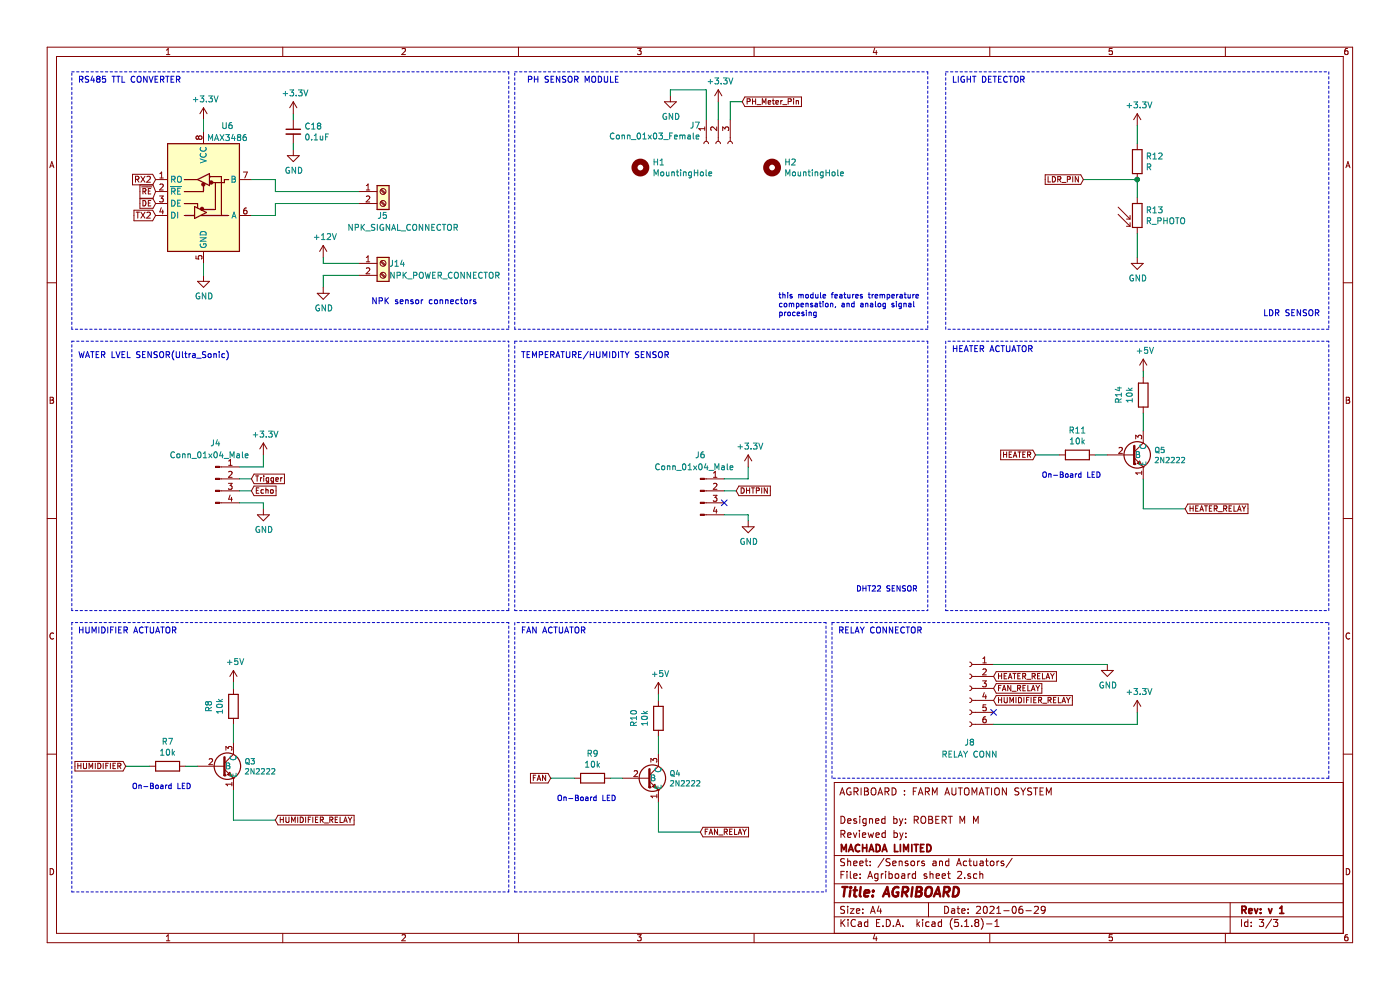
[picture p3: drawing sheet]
EESchema Schematic File Version 4
EELAYER 30 0
EELAYER END
$Descr A4 11693 8268
encoding utf-8
Sheet 3 3
Title "AGRIBOARD  "
Date "2021-06-29"
Rev "v 1"
Comp "MACHADA LIMITED"
Comment1 "Reviewed by:"
Comment2 "Designed by: ROBERT M M"
Comment3 ""
Comment4 "AGRIBOARD : FARM AUTOMATION SYSTEM"
$EndDescr
$Comp
L Interface_UART:MAX3486 U6
U 1 1
P 1700 1600
F 0 "U6" H 1900 2150 50  0000 C CNN
F 1 "MAX3486" H 1900 2050 50  0000 C CNN
F 2 "Package_SO:SOIC-8_3.9x4.9mm_P1.27mm" H 1700 900 50  0001 C CNN
F 3 "https://datasheets.maximintegrated.com/en/ds/MAX3483-MAX3491.pdf" H 1700 1650 50  0001 C CNN
	1    1700 1600
	1    0    0    -1  
$EndComp
$Comp
L Connector:Screw_Terminal_01x02 J5
U 1 1
P 3200 1600
F 0 "J5" H 3150 1400 50  0000 L CNN
F 1 "NPK_SIGNAL_CONNECTOR" H 2900 1300 50  0000 L CNN
F 2 "TerminalBlock_RND:TerminalBlock_RND_205-00012_1x02_P5.00mm_Horizontal" H 3200 1600 50  0001 C CNN
F 3 "~" H 3200 1600 50  0001 C CNN
	1    3200 1600
	1    0    0    -1  
$EndComp
Wire Wire Line
	2100 1500 2300 1500
Wire Wire Line
	2300 1500 2300 1600
Wire Wire Line
	2300 1600 3000 1600
Wire Wire Line
	2100 1800 2300 1800
Wire Wire Line
	2300 1800 2300 1700
Wire Wire Line
	2300 1700 3000 1700
$Comp
L power:+3.3V #PWR028
U 1 1
P 1700 1000
F 0 "#PWR028" H 1700 850 50  0001 C CNN
F 1 "+3.3V" H 1715 1173 50  0000 C CNN
F 2 "" H 1700 1000 50  0001 C CNN
F 3 "" H 1700 1000 50  0001 C CNN
	1    1700 1000
	1    0    0    -1  
$EndComp
Wire Wire Line
	1700 1100 1700 1000
$Comp
L power:GND #PWR029
U 1 1
P 1700 2300
F 0 "#PWR029" H 1700 2050 50  0001 C CNN
F 1 "GND" H 1705 2127 50  0000 C CNN
F 2 "" H 1700 2300 50  0001 C CNN
F 3 "" H 1700 2300 50  0001 C CNN
	1    1700 2300
	1    0    0    -1  
$EndComp
Wire Wire Line
	1700 2300 1700 2200
Text GLabel 1300 1600 0    45   Input ~ 0
~RE
Text GLabel 1300 1700 0    45   Input ~ 0
DE
Text GLabel 1300 1500 0    50   Input ~ 0
RX2
Text GLabel 1300 1800 0    50   Input ~ 0
TX2
Text Notes 650  700  0    50   ~ 0
RS485 TTL CONVERTER
Wire Notes Line
	4250 600  4250 2750
Wire Notes Line
	4250 2750 600  2750
Wire Notes Line
	600  2750 600  600 
Wire Notes Line
	600  600  4250 600 
$Comp
L Device:C_Small C18
U 1 1
P 2450 1100
F 0 "C18" H 2542 1146 50  0000 L CNN
F 1 "0.1uF" H 2542 1055 50  0000 L CNN
F 2 "Capacitor_SMD:C_0805_2012Metric_Pad1.18x1.45mm_HandSolder" H 2450 1100 50  0001 C CNN
F 3 "~" H 2450 1100 50  0001 C CNN
	1    2450 1100
	1    0    0    -1  
$EndComp
$Comp
L power:+3.3V #PWR033
U 1 1
P 2450 950
F 0 "#PWR033" H 2450 800 50  0001 C CNN
F 1 "+3.3V" H 2465 1123 50  0000 C CNN
F 2 "" H 2450 950 50  0001 C CNN
F 3 "" H 2450 950 50  0001 C CNN
	1    2450 950 
	1    0    0    -1  
$EndComp
Wire Wire Line
	2450 1000 2450 950 
$Comp
L power:GND #PWR034
U 1 1
P 2450 1250
F 0 "#PWR034" H 2450 1000 50  0001 C CNN
F 1 "GND" H 2455 1077 50  0000 C CNN
F 2 "" H 2450 1250 50  0001 C CNN
F 3 "" H 2450 1250 50  0001 C CNN
	1    2450 1250
	1    0    0    -1  
$EndComp
Wire Wire Line
	2450 1250 2450 1200
$Comp
L Mechanical:MountingHole H1
U 1 1
P 5350 1400
F 0 "H1" H 5450 1446 50  0000 L CNN
F 1 "MountingHole" H 5450 1355 50  0000 L CNN
F 2 "MountingHole:MountingHole_2.5mm" H 5350 1400 50  0001 C CNN
F 3 "~" H 5350 1400 50  0001 C CNN
	1    5350 1400
	1    0    0    -1  
$EndComp
$Comp
L Mechanical:MountingHole H2
U 1 1
P 6450 1400
F 0 "H2" H 6550 1446 50  0000 L CNN
F 1 "MountingHole" H 6550 1355 50  0000 L CNN
F 2 "MountingHole:MountingHole_2.5mm" H 6450 1400 50  0001 C CNN
F 3 "~" H 6450 1400 50  0001 C CNN
	1    6450 1400
	1    0    0    -1  
$EndComp
Wire Notes Line
	4300 600  7750 600 
Wire Notes Line
	7750 600  7750 2750
Text Notes 4400 700  0    50   ~ 0
PH SENSOR MODULE
Text Notes 6500 2650 0    45   ~ 0
this module features tremperature \ncompensation, and analog signal \nprocesing
$Comp
L Device:R_PHOTO R13
U 1 1
P 9500 1800
F 0 "R13" H 9570 1846 50  0000 L CNN
F 1 "R_PHOTO" H 9570 1755 50  0000 L CNN
F 2 "OptoDevice:R_LDR_11x9.4mm_P8.2mm_Vertical" V 9550 1550 50  0001 L CNN
F 3 "~" H 9500 1750 50  0001 C CNN
	1    9500 1800
	1    0    0    -1  
$EndComp
$Comp
L Device:R R12
U 1 1
P 9500 1350
F 0 "R12" H 9570 1396 50  0000 L CNN
F 1 "R" H 9570 1305 50  0000 L CNN
F 2 "Resistor_SMD:R_0805_2012Metric_Pad1.20x1.40mm_HandSolder" V 9430 1350 50  0001 C CNN
F 3 "~" H 9500 1350 50  0001 C CNN
	1    9500 1350
	1    0    0    -1  
$EndComp
$Comp
L power:+3.3V #PWR041
U 1 1
P 9500 1050
F 0 "#PWR041" H 9500 900 50  0001 C CNN
F 1 "+3.3V" H 9515 1223 50  0000 C CNN
F 2 "" H 9500 1050 50  0001 C CNN
F 3 "" H 9500 1050 50  0001 C CNN
	1    9500 1050
	1    0    0    -1  
$EndComp
$Comp
L power:GND #PWR042
U 1 1
P 9500 2150
F 0 "#PWR042" H 9500 1900 50  0001 C CNN
F 1 "GND" H 9505 1977 50  0000 C CNN
F 2 "" H 9500 2150 50  0001 C CNN
F 3 "" H 9500 2150 50  0001 C CNN
	1    9500 2150
	1    0    0    -1  
$EndComp
Wire Wire Line
	9500 2150 9500 1950
Wire Wire Line
	9500 1650 9500 1500
Wire Wire Line
	9500 1200 9500 1050
Wire Wire Line
	9500 1500 9050 1500
Connection ~ 9500 1500
Text GLabel 9050 1500 0    45   Input ~ 0
LDR_PIN
Wire Notes Line
	11100 600  11100 2750
Wire Notes Line
	11100 2750 7900 2750
Wire Notes Line
	7900 2750 7900 600 
Wire Notes Line
	7900 600  11100 600 
Text GLabel 6150 4100 2    45   Input ~ 0
DHTPIN
$Comp
L Connector:Conn_01x04_Male J6
U 1 1
P 5850 4100
F 0 "J6" H 5850 4400 50  0000 C CNN
F 1 "Conn_01x04_Male" H 5800 4300 50  0000 C CNN
F 2 "Connector_PinHeader_2.54mm:PinHeader_1x04_P2.54mm_Vertical" H 5850 4100 50  0001 C CNN
F 3 "~" H 5850 4100 50  0001 C CNN
	1    5850 4100
	1    0    0    -1  
$EndComp
Wire Wire Line
	6150 4100 6050 4100
$Comp
L power:+3.3V #PWR038
U 1 1
P 6250 3900
F 0 "#PWR038" H 6250 3750 50  0001 C CNN
F 1 "+3.3V" H 6265 4073 50  0000 C CNN
F 2 "" H 6250 3900 50  0001 C CNN
F 3 "" H 6250 3900 50  0001 C CNN
	1    6250 3900
	1    0    0    -1  
$EndComp
$Comp
L power:GND #PWR039
U 1 1
P 6250 4350
F 0 "#PWR039" H 6250 4100 50  0001 C CNN
F 1 "GND" H 6255 4177 50  0000 C CNN
F 2 "" H 6250 4350 50  0001 C CNN
F 3 "" H 6250 4350 50  0001 C CNN
	1    6250 4350
	1    0    0    -1  
$EndComp
Wire Wire Line
	6250 4350 6250 4300
Wire Wire Line
	6250 4300 6050 4300
Wire Wire Line
	6050 4000 6250 4000
Wire Wire Line
	6250 4000 6250 3900
Wire Notes Line
	4300 2850 7750 2850
Wire Notes Line
	7750 2850 7750 5100
NoConn ~ 6050 4200
$Comp
L Connector:Conn_01x03_Female J7
U 1 1
P 6000 1200
F 0 "J7" V 5846 1348 50  0000 L CNN
F 1 "Conn_01x03_Female" V 5937 1348 50  0000 L CNN
F 2 "Connector_PinSocket_2.54mm:PinSocket_1x03_P2.54mm_Horizontal" H 6000 1200 50  0001 C CNN
F 3 "~" H 6000 1200 50  0001 C CNN
	1    6000 1200
	0    -1   1    0   
$EndComp
$Comp
L power:GND #PWR036
U 1 1
P 5600 800
F 0 "#PWR036" H 5600 550 50  0001 C CNN
F 1 "GND" H 5605 627 50  0000 C CNN
F 2 "" H 5600 800 50  0001 C CNN
F 3 "" H 5600 800 50  0001 C CNN
	1    5600 800 
	1    0    0    -1  
$EndComp
Wire Wire Line
	5600 800  5600 750 
Wire Wire Line
	5600 750  5900 750 
Wire Wire Line
	5900 750  5900 1000
$Comp
L power:+3.3V #PWR037
U 1 1
P 6000 850
F 0 "#PWR037" H 6000 700 50  0001 C CNN
F 1 "+3.3V" H 6015 1023 50  0000 C CNN
F 2 "" H 6000 850 50  0001 C CNN
F 3 "" H 6000 850 50  0001 C CNN
	1    6000 850 
	1    0    0    -1  
$EndComp
Wire Wire Line
	6000 850  6000 1000
Text GLabel 6200 850  2    45   Input ~ 0
PH_Meter_Pin
Wire Wire Line
	6200 850  6100 850 
Wire Wire Line
	6100 850  6100 1000
Wire Notes Line
	4300 2850 4300 5100
Wire Notes Line
	4300 5100 7750 5100
Text Notes 4350 3000 0    50   ~ 0
TEMPERATURE/HUMIDITY SENSOR
Text Notes 7150 4950 0    45   ~ 0
DHT22 SENSOR
Text Notes 7950 700  0    50   ~ 0
LIGHT DETECTOR
Text Notes 10550 2650 0    50   ~ 0
LDR SENSOR
Text Notes 3100 2550 0    50   ~ 0
NPK sensor connectors\n
Text Notes 650  3000 0    50   ~ 0
WATER LVEL SENSOR(Ultra_Sonic)
Wire Notes Line
	4250 5100 4250 2850
Wire Notes Line
	600  5100 600  2850
Wire Notes Line
	4250 5100 600  5100
Wire Notes Line
	600  2850 4250 2850
Wire Wire Line
	2200 4200 2000 4200
Wire Wire Line
	2200 4250 2200 4200
$Comp
L power:GND #PWR032
U 1 1
P 2200 4250
F 0 "#PWR032" H 2200 4000 50  0001 C CNN
F 1 "GND" H 2205 4077 50  0000 C CNN
F 2 "" H 2200 4250 50  0001 C CNN
F 3 "" H 2200 4250 50  0001 C CNN
	1    2200 4250
	1    0    0    -1  
$EndComp
Wire Wire Line
	2200 3900 2000 3900
Wire Wire Line
	2200 3800 2200 3900
$Comp
L power:+3.3V #PWR031
U 1 1
P 2200 3800
F 0 "#PWR031" H 2200 3650 50  0001 C CNN
F 1 "+3.3V" H 2215 3973 50  0000 C CNN
F 2 "" H 2200 3800 50  0001 C CNN
F 3 "" H 2200 3800 50  0001 C CNN
	1    2200 3800
	1    0    0    -1  
$EndComp
Wire Wire Line
	2100 4000 2000 4000
Text GLabel 2100 4000 2    45   Input ~ 0
Trigger
Wire Wire Line
	2100 4100 2000 4100
Text GLabel 2100 4100 2    45   Input ~ 0
Echo
$Comp
L Connector:Conn_01x04_Male J4
U 1 1
P 1800 4000
F 0 "J4" H 1800 4300 50  0000 C CNN
F 1 "Conn_01x04_Male" H 1750 4200 50  0000 C CNN
F 2 "Connector_PinHeader_2.54mm:PinHeader_1x04_P2.54mm_Vertical" H 1800 4000 50  0001 C CNN
F 3 "~" H 1800 4000 50  0001 C CNN
	1    1800 4000
	1    0    0    -1  
$EndComp
Wire Notes Line
	4300 2750 4300 600 
Wire Notes Line
	7750 2750 4300 2750
$Comp
L Agriboard~custom:2N2222 Q5
U 1 1
P 9550 3500
F 0 "Q5" H 9641 3242 45  0000 L CNN
F 1 "2N2222" H 9641 3158 45  0000 L CNN
F 2 "Package_TO_SOT_THT:TO-18-3" H 9550 3500 45  0001 C CNN
F 3 "" H 9550 3500 45  0001 C CNN
	1    9550 3500
	1    0    0    -1  
$EndComp
Wire Notes Line
	7900 5100 11100 5100
Wire Notes Line
	11100 5100 11100 2850
Wire Notes Line
	11100 2850 7900 2850
Wire Notes Line
	7900 2850 7900 5100
$Comp
L Device:R R?
U 1 1
P 9000 3800
AR Path="/60DE383C" Ref="R?"  Part="1" 
AR Path="/60DDB415/60DE383C" Ref="R11"  Part="1" 
F 0 "R11" V 8793 3800 50  0000 C CNN
F 1 "10k" V 8884 3800 50  0000 C CNN
F 2 "Resistor_SMD:R_0402_1005Metric" V 8930 3800 50  0001 C CNN
F 3 "~" H 9000 3800 50  0001 C CNN
	1    9000 3800
	0    1    1    0   
$EndComp
Text Notes 8700 4000 0    45   ~ 0
On-Board LED\n
Wire Wire Line
	8650 3800 8850 3800
Wire Wire Line
	9150 3800 9250 3800
$Comp
L Device:R R?
U 1 1
P 9550 3300
AR Path="/60DE4781" Ref="R?"  Part="1" 
AR Path="/60DDB415/60DE4781" Ref="R14"  Part="1" 
F 0 "R14" V 9343 3300 50  0000 C CNN
F 1 "10k" V 9434 3300 50  0000 C CNN
F 2 "Resistor_SMD:R_0402_1005Metric" V 9480 3300 50  0001 C CNN
F 3 "~" H 9550 3300 50  0001 C CNN
	1    9550 3300
	1    0    0    -1  
$EndComp
Wire Wire Line
	9550 3450 9550 3600
$Comp
L power:+5V #PWR044
U 1 1
P 9550 3100
F 0 "#PWR044" H 9550 2950 50  0001 C CNN
F 1 "+5V" H 9565 3273 50  0000 C CNN
F 2 "" H 9550 3100 50  0001 C CNN
F 3 "" H 9550 3100 50  0001 C CNN
	1    9550 3100
	1    0    0    -1  
$EndComp
Wire Wire Line
	9550 3100 9550 3150
Wire Wire Line
	9550 4000 9550 4250
Wire Wire Line
	9550 4250 9900 4250
Text GLabel 9900 4250 2    45   Input ~ 0
HEATER_RELAY
$Comp
L Agriboard~custom:2N2222 Q3
U 1 1
P 1950 6100
F 0 "Q3" H 2041 5842 45  0000 L CNN
F 1 "2N2222" H 2041 5758 45  0000 L CNN
F 2 "Package_TO_SOT_THT:TO-18-3" H 1950 6100 45  0001 C CNN
F 3 "" H 1950 6100 45  0001 C CNN
	1    1950 6100
	1    0    0    -1  
$EndComp
Text GLabel 1050 6400 0    45   Input ~ 0
HUMIDIFIER
$Comp
L Device:R R?
U 1 1
P 1400 6400
AR Path="/60DEBC33" Ref="R?"  Part="1" 
AR Path="/60DDB415/60DEBC33" Ref="R7"  Part="1" 
F 0 "R7" V 1193 6400 50  0000 C CNN
F 1 "10k" V 1284 6400 50  0000 C CNN
F 2 "Resistor_SMD:R_0402_1005Metric" V 1330 6400 50  0001 C CNN
F 3 "~" H 1400 6400 50  0001 C CNN
	1    1400 6400
	0    1    1    0   
$EndComp
Text Notes 1100 6600 0    45   ~ 0
On-Board LED\n
Wire Wire Line
	1050 6400 1250 6400
Wire Wire Line
	1550 6400 1650 6400
$Comp
L Device:R R?
U 1 1
P 1950 5900
AR Path="/60DEBC3C" Ref="R?"  Part="1" 
AR Path="/60DDB415/60DEBC3C" Ref="R8"  Part="1" 
F 0 "R8" V 1743 5900 50  0000 C CNN
F 1 "10k" V 1834 5900 50  0000 C CNN
F 2 "Resistor_SMD:R_0402_1005Metric" V 1880 5900 50  0001 C CNN
F 3 "~" H 1950 5900 50  0001 C CNN
	1    1950 5900
	1    0    0    -1  
$EndComp
Wire Wire Line
	1950 6050 1950 6200
$Comp
L power:+5V #PWR030
U 1 1
P 1950 5700
F 0 "#PWR030" H 1950 5550 50  0001 C CNN
F 1 "+5V" H 1965 5873 50  0000 C CNN
F 2 "" H 1950 5700 50  0001 C CNN
F 3 "" H 1950 5700 50  0001 C CNN
	1    1950 5700
	1    0    0    -1  
$EndComp
Wire Wire Line
	1950 5700 1950 5750
Wire Wire Line
	1950 6600 1950 6850
Wire Wire Line
	1950 6850 2300 6850
Text GLabel 2300 6850 2    45   Input ~ 0
HUMIDIFIER_RELAY
$Comp
L Agriboard~custom:2N2222 Q4
U 1 1
P 5500 6200
F 0 "Q4" H 5591 5942 45  0000 L CNN
F 1 "2N2222" H 5591 5858 45  0000 L CNN
F 2 "Package_TO_SOT_THT:TO-18-3" H 5500 6200 45  0001 C CNN
F 3 "" H 5500 6200 45  0001 C CNN
	1    5500 6200
	1    0    0    -1  
$EndComp
Text GLabel 4600 6500 0    45   Input ~ 0
FAN
$Comp
L Device:R R?
U 1 1
P 4950 6500
AR Path="/60DED65C" Ref="R?"  Part="1" 
AR Path="/60DDB415/60DED65C" Ref="R9"  Part="1" 
F 0 "R9" V 4743 6500 50  0000 C CNN
F 1 "10k" V 4834 6500 50  0000 C CNN
F 2 "Resistor_SMD:R_0402_1005Metric" V 4880 6500 50  0001 C CNN
F 3 "~" H 4950 6500 50  0001 C CNN
	1    4950 6500
	0    1    1    0   
$EndComp
Text Notes 4650 6700 0    45   ~ 0
On-Board LED\n
Wire Wire Line
	4600 6500 4800 6500
Wire Wire Line
	5100 6500 5200 6500
$Comp
L Device:R R?
U 1 1
P 5500 6000
AR Path="/60DED665" Ref="R?"  Part="1" 
AR Path="/60DDB415/60DED665" Ref="R10"  Part="1" 
F 0 "R10" V 5293 6000 50  0000 C CNN
F 1 "10k" V 5384 6000 50  0000 C CNN
F 2 "Resistor_SMD:R_0402_1005Metric" V 5430 6000 50  0001 C CNN
F 3 "~" H 5500 6000 50  0001 C CNN
	1    5500 6000
	1    0    0    -1  
$EndComp
Wire Wire Line
	5500 6150 5500 6300
$Comp
L power:+5V #PWR035
U 1 1
P 5500 5800
F 0 "#PWR035" H 5500 5650 50  0001 C CNN
F 1 "+5V" H 5515 5973 50  0000 C CNN
F 2 "" H 5500 5800 50  0001 C CNN
F 3 "" H 5500 5800 50  0001 C CNN
	1    5500 5800
	1    0    0    -1  
$EndComp
Wire Wire Line
	5500 5800 5500 5850
Wire Wire Line
	5500 6700 5500 6950
Wire Wire Line
	5500 6950 5850 6950
Text GLabel 5850 6950 2    45   Input ~ 0
FAN_RELAY
Wire Notes Line
	600  5200 600  7450
Wire Notes Line
	600  7450 4250 7450
Wire Notes Line
	4250 7450 4250 5200
Wire Notes Line
	4250 5200 600  5200
Wire Notes Line
	4300 7450 6900 7450
Wire Notes Line
	6900 7450 6900 5200
Wire Notes Line
	6900 5200 4300 5200
Wire Notes Line
	4300 5200 4300 7450
Text Notes 7950 2950 0    50   ~ 0
HEATER ACTUATOR
Text Notes 650  5300 0    50   ~ 0
HUMIDIFIER ACTUATOR
Text Notes 4350 5300 0    50   ~ 0
FAN ACTUATOR
Wire Notes Line
	11100 6500 6950 6500
Wire Notes Line
	6950 6500 6950 5200
Wire Notes Line
	6950 5200 11100 5200
Wire Notes Line
	11100 5200 11100 6500
$Comp
L Connector:Conn_01x06_Female J8
U 1 1
P 8100 5750
F 0 "J8" H 8100 5300 50  0000 C CNN
F 1 "RELAY CONN" H 8100 5200 50  0000 C CNN
F 2 "Connector_PinSocket_2.54mm:PinSocket_1x06_P2.54mm_Vertical" H 8100 5750 50  0001 C CNN
F 3 "~" H 8100 5750 50  0001 C CNN
	1    8100 5750
	-1   0    0    -1  
$EndComp
Text GLabel 8300 5650 2    45   Input ~ 0
HEATER_RELAY
Text GLabel 8300 5750 2    45   Input ~ 0
FAN_RELAY
Text GLabel 8300 5850 2    45   Input ~ 0
HUMIDIFIER_RELAY
NoConn ~ 8300 5950
$Comp
L power:GND #PWR040
U 1 1
P 9250 5550
F 0 "#PWR040" H 9250 5300 50  0001 C CNN
F 1 "GND" H 9255 5377 50  0000 C CNN
F 2 "" H 9250 5550 50  0001 C CNN
F 3 "" H 9250 5550 50  0001 C CNN
	1    9250 5550
	1    0    0    -1  
$EndComp
Wire Wire Line
	8300 5550 9250 5550
Wire Wire Line
	9500 6050 9500 5950
Wire Wire Line
	8300 6050 9500 6050
$Comp
L power:+3.3V #PWR043
U 1 1
P 9500 5950
F 0 "#PWR043" H 9500 5800 50  0001 C CNN
F 1 "+3.3V" H 9515 6123 50  0000 C CNN
F 2 "" H 9500 5950 50  0001 C CNN
F 3 "" H 9500 5950 50  0001 C CNN
	1    9500 5950
	1    0    0    -1  
$EndComp
Text Notes 7000 5300 0    50   ~ 0
RELAY CONNECTOR
Text GLabel 8650 3800 0    45   Input ~ 0
HEATER
$Comp
L Connector:Screw_Terminal_01x02 J14
U 1 1
P 3200 2200
F 0 "J14" H 3250 2200 50  0000 L CNN
F 1 "NPK_POWER_CONNECTOR" H 3250 2100 50  0000 L CNN
F 2 "TerminalBlock_RND:TerminalBlock_RND_205-00012_1x02_P5.00mm_Horizontal" H 3200 2200 50  0001 C CNN
F 3 "~" H 3200 2200 50  0001 C CNN
	1    3200 2200
	1    0    0    -1  
$EndComp
$Comp
L power:+12V #PWR050
U 1 1
P 2700 2150
F 0 "#PWR050" H 2700 2000 50  0001 C CNN
F 1 "+12V" H 2715 2323 50  0000 C CNN
F 2 "" H 2700 2150 50  0001 C CNN
F 3 "" H 2700 2150 50  0001 C CNN
	1    2700 2150
	1    0    0    -1  
$EndComp
$Comp
L power:GND #PWR051
U 1 1
P 2700 2400
F 0 "#PWR051" H 2700 2150 50  0001 C CNN
F 1 "GND" H 2705 2227 50  0000 C CNN
F 2 "" H 2700 2400 50  0001 C CNN
F 3 "" H 2700 2400 50  0001 C CNN
	1    2700 2400
	1    0    0    -1  
$EndComp
Wire Wire Line
	2700 2150 2700 2200
Wire Wire Line
	2700 2200 3000 2200
Wire Wire Line
	3000 2300 2700 2300
Wire Wire Line
	2700 2300 2700 2400
$EndSCHEMATC
